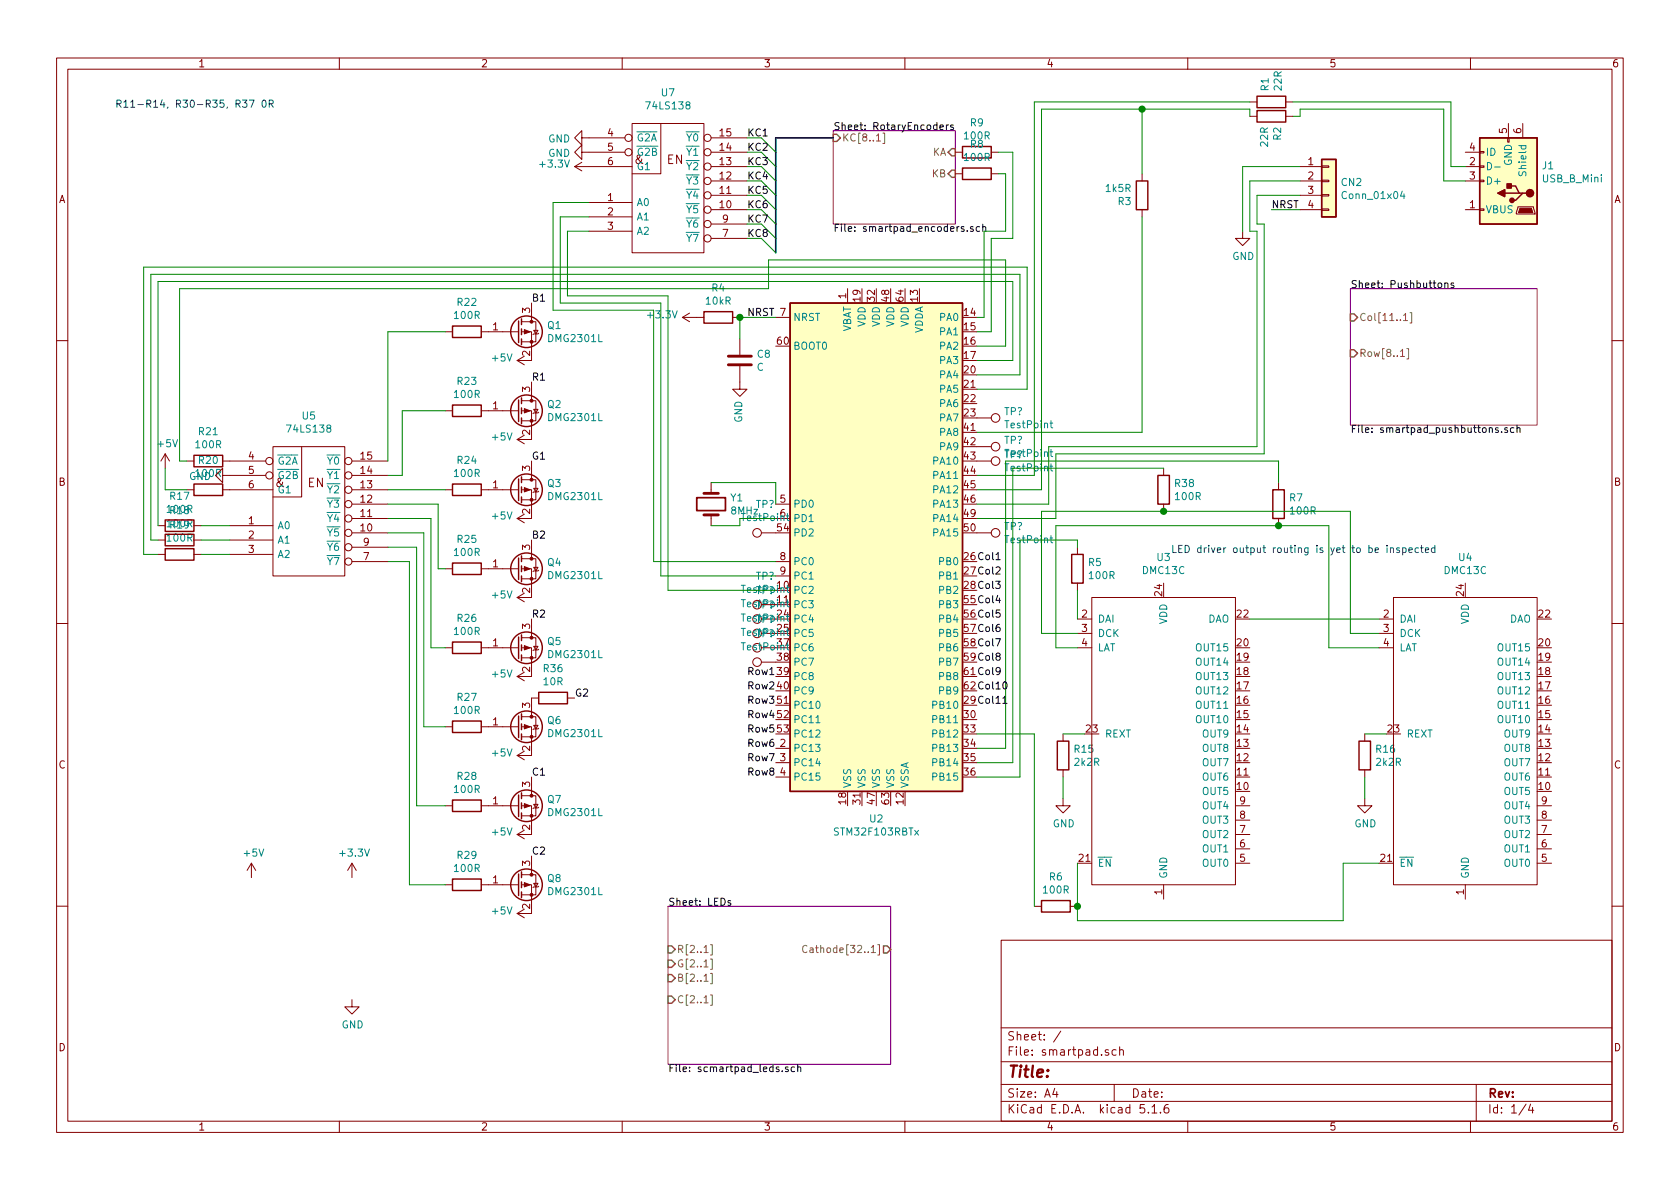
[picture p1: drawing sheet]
EESchema Schematic File Version 4
EELAYER 30 0
EELAYER END
$Descr A4 11693 8268
encoding utf-8
Sheet 1 4
Title ""
Date ""
Rev ""
Comp ""
Comment1 ""
Comment2 ""
Comment3 ""
Comment4 ""
$EndDescr
$Comp
L MCU_ST_STM32F1:STM32F103RBTx U2
U 1 1
P 6100 3800
F 0 "U2" H 6100 1911 50  0000 C CNN
F 1 "STM32F103RBTx" H 6100 1820 50  0000 C CNN
F 2 "Package_QFP:LQFP-64_10x10mm_P0.5mm" H 5500 2100 50  0001 R CNN
F 3 "http://www.st.com/st-web-ui/static/active/en/resource/technical/document/datasheet/CD00161566.pdf" H 6100 3800 50  0001 C CNN
	1    6100 3800
	1    0    0    -1  
$EndComp
$Comp
L 74xx_IEEE:74LS138 U5
U 1 1
P 2150 3400
F 0 "U5" H 2150 3916 50  0000 C CNN
F 1 "74LS138" H 2150 3825 50  0000 C CNN
F 2 "" H 2150 3400 50  0001 C CNN
F 3 "" H 2150 3400 50  0001 C CNN
	1    2150 3400
	1    0    0    -1  
$EndComp
$Comp
L 74xx_IEEE:74LS138 U7
U 1 1
P 4650 1150
F 0 "U7" H 4650 1666 50  0000 C CNN
F 1 "74LS138" H 4650 1575 50  0000 C CNN
F 2 "" H 4650 1150 50  0001 C CNN
F 3 "" H 4650 1150 50  0001 C CNN
	1    4650 1150
	1    0    0    -1  
$EndComp
$Comp
L smartpad:DMC13C U3
U 1 1
P 8100 5200
F 0 "U3" H 8100 6531 50  0000 C CNN
F 1 "DMC13C" H 8100 6440 50  0000 C CNN
F 2 "" H 8850 4900 50  0001 C CNN
F 3 "" H 8850 4900 50  0001 C CNN
	1    8100 5200
	1    0    0    -1  
$EndComp
$Comp
L smartpad:DMC13C U4
U 1 1
P 10200 5200
F 0 "U4" H 10200 6531 50  0000 C CNN
F 1 "DMC13C" H 10200 6440 50  0000 C CNN
F 2 "" H 10950 4900 50  0001 C CNN
F 3 "" H 10950 4900 50  0001 C CNN
	1    10200 5200
	1    0    0    -1  
$EndComp
$Comp
L Connector_Generic:Conn_01x04 CN2
U 1 1
P 9250 1250
F 0 "CN2" H 9330 1242 50  0000 L CNN
F 1 "Conn_01x04" H 9330 1151 50  0000 L CNN
F 2 "" H 9250 1250 50  0001 C CNN
F 3 "~" H 9250 1250 50  0001 C CNN
	1    9250 1250
	1    0    0    -1  
$EndComp
$Comp
L Connector:USB_B_Mini J1
U 1 1
P 10500 1250
F 0 "J1" H 10270 1147 50  0000 R CNN
F 1 "USB_B_Mini" H 10270 1238 50  0000 R CNN
F 2 "" H 10650 1200 50  0001 C CNN
F 3 "~" H 10650 1200 50  0001 C CNN
	1    10500 1250
	-1   0    0    1   
$EndComp
$Comp
L power:GND #PWR0101
U 1 1
P 2450 6950
F 0 "#PWR0101" H 2450 6700 50  0001 C CNN
F 1 "GND" H 2455 6777 50  0000 C CNN
F 2 "" H 2450 6950 50  0001 C CNN
F 3 "" H 2450 6950 50  0001 C CNN
	1    2450 6950
	1    0    0    -1  
$EndComp
$Comp
L power:+3.3V #PWR0102
U 1 1
P 2450 6100
F 0 "#PWR0102" H 2450 5950 50  0001 C CNN
F 1 "+3.3V" H 2465 6273 50  0000 C CNN
F 2 "" H 2450 6100 50  0001 C CNN
F 3 "" H 2450 6100 50  0001 C CNN
	1    2450 6100
	1    0    0    -1  
$EndComp
$Comp
L power:+5V #PWR0103
U 1 1
P 1750 6100
F 0 "#PWR0103" H 1750 5950 50  0001 C CNN
F 1 "+5V" H 1765 6273 50  0000 C CNN
F 2 "" H 1750 6100 50  0001 C CNN
F 3 "" H 1750 6100 50  0001 C CNN
	1    1750 6100
	1    0    0    -1  
$EndComp
Wire Wire Line
	6800 3300 7200 3300
Wire Wire Line
	7200 3300 7200 700 
Wire Wire Line
	10100 700  10100 1150
Wire Wire Line
	10100 1150 10200 1150
Wire Wire Line
	6800 3400 7250 3400
Wire Wire Line
	7250 3400 7250 750 
Wire Wire Line
	10050 750  10050 1250
Wire Wire Line
	10050 1250 10200 1250
Wire Wire Line
	8700 4300 9600 4300
Wire Wire Line
	7500 4400 7250 4400
Wire Wire Line
	7250 4400 7250 3550
Wire Wire Line
	7250 3550 8100 3550
Wire Wire Line
	9400 3550 9400 4400
Wire Wire Line
	9400 4400 9600 4400
$Comp
L Device:R R5
U 1 1
P 7500 3950
F 0 "R5" H 7570 3996 50  0000 L CNN
F 1 "100R" H 7570 3905 50  0000 L CNN
F 2 "" V 7430 3950 50  0001 C CNN
F 3 "~" H 7500 3950 50  0001 C CNN
	1    7500 3950
	1    0    0    -1  
$EndComp
Wire Wire Line
	7500 4300 7500 4100
Wire Wire Line
	7500 3800 7500 3750
Wire Wire Line
	7500 3750 7100 3750
Wire Wire Line
	7100 5400 6800 5400
Wire Wire Line
	7100 3750 7100 5400
$Comp
L Device:R R38
U 1 1
P 8100 3400
F 0 "R38" H 8170 3446 50  0000 L CNN
F 1 "100R" H 8170 3355 50  0000 L CNN
F 2 "" V 8030 3400 50  0001 C CNN
F 3 "~" H 8100 3400 50  0001 C CNN
	1    8100 3400
	1    0    0    -1  
$EndComp
Connection ~ 8100 3550
Wire Wire Line
	8100 3550 9400 3550
Wire Wire Line
	8100 3250 7050 3250
Wire Wire Line
	7050 3250 7050 5300
Wire Wire Line
	7050 5300 6800 5300
Wire Wire Line
	9600 4500 9250 4500
Wire Wire Line
	9250 4500 9250 3650
Wire Wire Line
	7350 3650 7350 4500
Wire Wire Line
	7350 4500 7500 4500
Wire Wire Line
	8900 3350 8900 3200
Wire Wire Line
	8900 3200 7000 3200
Wire Wire Line
	7000 3200 7000 5200
Wire Wire Line
	7000 5200 6800 5200
Wire Wire Line
	9600 6000 9350 6000
Wire Wire Line
	9350 6000 9350 6400
Wire Wire Line
	9350 6400 7500 6400
Wire Wire Line
	7500 6400 7500 6300
$Comp
L Device:R R6
U 1 1
P 7350 6300
F 0 "R6" V 7143 6300 50  0000 C CNN
F 1 "100R" V 7234 6300 50  0000 C CNN
F 2 "" V 7280 6300 50  0001 C CNN
F 3 "~" H 7350 6300 50  0001 C CNN
	1    7350 6300
	0    1    1    0   
$EndComp
Connection ~ 7500 6300
Wire Wire Line
	7500 6300 7500 6000
Wire Wire Line
	7200 6300 7200 5100
Wire Wire Line
	7200 5100 6800 5100
Connection ~ 8900 3650
Wire Wire Line
	8900 3650 7350 3650
Wire Wire Line
	9250 3650 8900 3650
$Comp
L Device:R R7
U 1 1
P 8900 3500
F 0 "R7" H 8970 3546 50  0000 L CNN
F 1 "100R" H 8970 3455 50  0000 L CNN
F 2 "" V 8830 3500 50  0001 C CNN
F 3 "~" H 8900 3500 50  0001 C CNN
	1    8900 3500
	1    0    0    -1  
$EndComp
$Comp
L Device:R R16
U 1 1
P 9500 5250
F 0 "R16" H 9570 5296 50  0000 L CNN
F 1 "2k2R" H 9570 5205 50  0000 L CNN
F 2 "" V 9430 5250 50  0001 C CNN
F 3 "~" H 9500 5250 50  0001 C CNN
	1    9500 5250
	1    0    0    -1  
$EndComp
$Comp
L Device:R R15
U 1 1
P 7400 5250
F 0 "R15" H 7470 5296 50  0000 L CNN
F 1 "2k2R" H 7470 5205 50  0000 L CNN
F 2 "" V 7330 5250 50  0001 C CNN
F 3 "~" H 7400 5250 50  0001 C CNN
	1    7400 5250
	1    0    0    -1  
$EndComp
Wire Wire Line
	7550 5100 7400 5100
Wire Wire Line
	9650 5100 9500 5100
$Comp
L power:GND #PWR0104
U 1 1
P 9500 5550
F 0 "#PWR0104" H 9500 5300 50  0001 C CNN
F 1 "GND" H 9505 5377 50  0000 C CNN
F 2 "" H 9500 5550 50  0001 C CNN
F 3 "" H 9500 5550 50  0001 C CNN
	1    9500 5550
	1    0    0    -1  
$EndComp
$Comp
L power:GND #PWR0105
U 1 1
P 7400 5550
F 0 "#PWR0105" H 7400 5300 50  0001 C CNN
F 1 "GND" H 7405 5377 50  0000 C CNN
F 2 "" H 7400 5550 50  0001 C CNN
F 3 "" H 7400 5550 50  0001 C CNN
	1    7400 5550
	1    0    0    -1  
$EndComp
Wire Wire Line
	9500 5400 9500 5550
Wire Wire Line
	7400 5400 7400 5550
$Comp
L power:GND #PWR0106
U 1 1
P 8650 1600
F 0 "#PWR0106" H 8650 1350 50  0001 C CNN
F 1 "GND" H 8655 1427 50  0000 C CNN
F 2 "" H 8650 1600 50  0001 C CNN
F 3 "" H 8650 1600 50  0001 C CNN
	1    8650 1600
	1    0    0    -1  
$EndComp
$Comp
L Device:R R17
U 1 1
P 1250 3650
F 0 "R17" V 1043 3650 50  0000 C CNN
F 1 "100R" V 1134 3650 50  0000 C CNN
F 2 "" V 1180 3650 50  0001 C CNN
F 3 "~" H 1250 3650 50  0001 C CNN
	1    1250 3650
	0    1    1    0   
$EndComp
Wire Wire Line
	1600 3650 1400 3650
Wire Wire Line
	7050 2500 6800 2500
$Comp
L Device:R R18
U 1 1
P 1250 3750
F 0 "R18" V 1043 3750 50  0000 C CNN
F 1 "100R" V 1134 3750 50  0000 C CNN
F 2 "" V 1180 3750 50  0001 C CNN
F 3 "~" H 1250 3750 50  0001 C CNN
	1    1250 3750
	0    1    1    0   
$EndComp
$Comp
L Device:R R19
U 1 1
P 1250 3850
F 0 "R19" V 1043 3850 50  0000 C CNN
F 1 "100R" V 1134 3850 50  0000 C CNN
F 2 "" V 1180 3850 50  0001 C CNN
F 3 "~" H 1250 3850 50  0001 C CNN
	1    1250 3850
	0    1    1    0   
$EndComp
Wire Wire Line
	1600 3750 1400 3750
Wire Wire Line
	1600 3850 1400 3850
Wire Wire Line
	1100 3650 1100 1950
Wire Wire Line
	1100 1950 7050 1950
Wire Wire Line
	7050 1950 7050 2500
Wire Wire Line
	1100 3750 1050 3750
Wire Wire Line
	1050 3750 1050 1900
Wire Wire Line
	1050 1900 7100 1900
Wire Wire Line
	7100 1900 7100 2600
Wire Wire Line
	7100 2600 6800 2600
Wire Wire Line
	1100 3850 1000 3850
Wire Wire Line
	1000 3850 1000 1850
Wire Wire Line
	7150 2700 6800 2700
Wire Wire Line
	7150 1850 7150 2700
$Comp
L power:GND #PWR0107
U 1 1
P 1600 3300
F 0 "#PWR0107" H 1600 3050 50  0001 C CNN
F 1 "GND" V 1605 3172 50  0000 R CNN
F 2 "" H 1600 3300 50  0001 C CNN
F 3 "" H 1600 3300 50  0001 C CNN
	1    1600 3300
	0    1    1    0   
$EndComp
$Comp
L Device:R R21
U 1 1
P 1450 3200
F 0 "R21" V 1243 3200 50  0000 C CNN
F 1 "100R" V 1334 3200 50  0000 C CNN
F 2 "" V 1380 3200 50  0001 C CNN
F 3 "~" H 1450 3200 50  0001 C CNN
	1    1450 3200
	0    1    1    0   
$EndComp
$Comp
L Device:R R20
U 1 1
P 1450 3400
F 0 "R20" V 1243 3400 50  0000 C CNN
F 1 "100R" V 1334 3400 50  0000 C CNN
F 2 "" V 1380 3400 50  0001 C CNN
F 3 "~" H 1450 3400 50  0001 C CNN
	1    1450 3400
	0    1    1    0   
$EndComp
Wire Wire Line
	1300 3200 1250 3200
Wire Wire Line
	1250 3200 1250 2000
Wire Wire Line
	5350 2000 5350 1800
Wire Wire Line
	5350 1800 7000 1800
Wire Wire Line
	7000 1800 7000 2400
Wire Wire Line
	7000 2400 6800 2400
$Comp
L power:+5V #PWR0108
U 1 1
P 1150 3250
F 0 "#PWR0108" H 1150 3100 50  0001 C CNN
F 1 "+5V" H 1165 3423 50  0000 C CNN
F 2 "" H 1150 3250 50  0001 C CNN
F 3 "" H 1150 3250 50  0001 C CNN
	1    1150 3250
	1    0    0    -1  
$EndComp
Wire Wire Line
	1150 3250 1150 3400
Wire Wire Line
	1150 3400 1300 3400
Wire Wire Line
	1250 2000 5350 2000
$Comp
L Transistor_FET:DMG2301L Q8
U 1 1
P 3600 6150
F 0 "Q8" H 3806 6196 50  0000 L CNN
F 1 "DMG2301L" H 3806 6105 50  0000 L CNN
F 2 "Package_TO_SOT_SMD:SOT-23" H 3800 6075 50  0001 L CIN
F 3 "https://www.diodes.com/assets/Datasheets/DMG2301L.pdf" H 3600 6150 50  0001 L CNN
	1    3600 6150
	1    0    0    -1  
$EndComp
$Comp
L Transistor_FET:DMG2301L Q6
U 1 1
P 3600 5050
F 0 "Q6" H 3806 5096 50  0000 L CNN
F 1 "DMG2301L" H 3806 5005 50  0000 L CNN
F 2 "Package_TO_SOT_SMD:SOT-23" H 3800 4975 50  0001 L CIN
F 3 "https://www.diodes.com/assets/Datasheets/DMG2301L.pdf" H 3600 5050 50  0001 L CNN
	1    3600 5050
	1    0    0    -1  
$EndComp
$Comp
L Transistor_FET:DMG2301L Q5
U 1 1
P 3600 4500
F 0 "Q5" H 3806 4546 50  0000 L CNN
F 1 "DMG2301L" H 3806 4455 50  0000 L CNN
F 2 "Package_TO_SOT_SMD:SOT-23" H 3800 4425 50  0001 L CIN
F 3 "https://www.diodes.com/assets/Datasheets/DMG2301L.pdf" H 3600 4500 50  0001 L CNN
	1    3600 4500
	1    0    0    -1  
$EndComp
$Comp
L Transistor_FET:DMG2301L Q4
U 1 1
P 3600 3950
F 0 "Q4" H 3806 3996 50  0000 L CNN
F 1 "DMG2301L" H 3806 3905 50  0000 L CNN
F 2 "Package_TO_SOT_SMD:SOT-23" H 3800 3875 50  0001 L CIN
F 3 "https://www.diodes.com/assets/Datasheets/DMG2301L.pdf" H 3600 3950 50  0001 L CNN
	1    3600 3950
	1    0    0    -1  
$EndComp
$Comp
L Transistor_FET:DMG2301L Q3
U 1 1
P 3600 3400
F 0 "Q3" H 3806 3446 50  0000 L CNN
F 1 "DMG2301L" H 3806 3355 50  0000 L CNN
F 2 "Package_TO_SOT_SMD:SOT-23" H 3800 3325 50  0001 L CIN
F 3 "https://www.diodes.com/assets/Datasheets/DMG2301L.pdf" H 3600 3400 50  0001 L CNN
	1    3600 3400
	1    0    0    -1  
$EndComp
$Comp
L Transistor_FET:DMG2301L Q2
U 1 1
P 3600 2850
F 0 "Q2" H 3806 2896 50  0000 L CNN
F 1 "DMG2301L" H 3806 2805 50  0000 L CNN
F 2 "Package_TO_SOT_SMD:SOT-23" H 3800 2775 50  0001 L CIN
F 3 "https://www.diodes.com/assets/Datasheets/DMG2301L.pdf" H 3600 2850 50  0001 L CNN
	1    3600 2850
	1    0    0    -1  
$EndComp
$Comp
L Transistor_FET:DMG2301L Q1
U 1 1
P 3600 2300
F 0 "Q1" H 3806 2346 50  0000 L CNN
F 1 "DMG2301L" H 3806 2255 50  0000 L CNN
F 2 "Package_TO_SOT_SMD:SOT-23" H 3800 2225 50  0001 L CIN
F 3 "https://www.diodes.com/assets/Datasheets/DMG2301L.pdf" H 3600 2300 50  0001 L CNN
	1    3600 2300
	1    0    0    -1  
$EndComp
$Comp
L power:+5V #PWR0109
U 1 1
P 3700 2500
F 0 "#PWR0109" H 3700 2350 50  0001 C CNN
F 1 "+5V" V 3715 2628 50  0000 L CNN
F 2 "" H 3700 2500 50  0001 C CNN
F 3 "" H 3700 2500 50  0001 C CNN
	1    3700 2500
	0    -1   -1   0   
$EndComp
$Comp
L power:+5V #PWR0110
U 1 1
P 3700 3050
F 0 "#PWR0110" H 3700 2900 50  0001 C CNN
F 1 "+5V" V 3715 3178 50  0000 L CNN
F 2 "" H 3700 3050 50  0001 C CNN
F 3 "" H 3700 3050 50  0001 C CNN
	1    3700 3050
	0    -1   -1   0   
$EndComp
$Comp
L power:+5V #PWR0111
U 1 1
P 3700 3600
F 0 "#PWR0111" H 3700 3450 50  0001 C CNN
F 1 "+5V" V 3715 3728 50  0000 L CNN
F 2 "" H 3700 3600 50  0001 C CNN
F 3 "" H 3700 3600 50  0001 C CNN
	1    3700 3600
	0    -1   -1   0   
$EndComp
$Comp
L power:+5V #PWR0112
U 1 1
P 3700 4150
F 0 "#PWR0112" H 3700 4000 50  0001 C CNN
F 1 "+5V" V 3715 4278 50  0000 L CNN
F 2 "" H 3700 4150 50  0001 C CNN
F 3 "" H 3700 4150 50  0001 C CNN
	1    3700 4150
	0    -1   -1   0   
$EndComp
$Comp
L power:+5V #PWR0113
U 1 1
P 3700 4700
F 0 "#PWR0113" H 3700 4550 50  0001 C CNN
F 1 "+5V" V 3715 4828 50  0000 L CNN
F 2 "" H 3700 4700 50  0001 C CNN
F 3 "" H 3700 4700 50  0001 C CNN
	1    3700 4700
	0    -1   -1   0   
$EndComp
$Comp
L power:+5V #PWR0114
U 1 1
P 3700 5250
F 0 "#PWR0114" H 3700 5100 50  0001 C CNN
F 1 "+5V" V 3715 5378 50  0000 L CNN
F 2 "" H 3700 5250 50  0001 C CNN
F 3 "" H 3700 5250 50  0001 C CNN
	1    3700 5250
	0    -1   -1   0   
$EndComp
$Comp
L power:+5V #PWR0115
U 1 1
P 3700 5800
F 0 "#PWR0115" H 3700 5650 50  0001 C CNN
F 1 "+5V" V 3715 5928 50  0000 L CNN
F 2 "" H 3700 5800 50  0001 C CNN
F 3 "" H 3700 5800 50  0001 C CNN
	1    3700 5800
	0    -1   -1   0   
$EndComp
$Comp
L power:+5V #PWR0116
U 1 1
P 3700 6350
F 0 "#PWR0116" H 3700 6200 50  0001 C CNN
F 1 "+5V" V 3715 6478 50  0000 L CNN
F 2 "" H 3700 6350 50  0001 C CNN
F 3 "" H 3700 6350 50  0001 C CNN
	1    3700 6350
	0    -1   -1   0   
$EndComp
$Comp
L Device:R R23
U 1 1
P 3250 2850
F 0 "R23" V 3043 2850 50  0000 C CNN
F 1 "100R" V 3134 2850 50  0000 C CNN
F 2 "" V 3180 2850 50  0001 C CNN
F 3 "~" H 3250 2850 50  0001 C CNN
	1    3250 2850
	0    1    1    0   
$EndComp
$Comp
L Device:R R24
U 1 1
P 3250 3400
F 0 "R24" V 3043 3400 50  0000 C CNN
F 1 "100R" V 3134 3400 50  0000 C CNN
F 2 "" V 3180 3400 50  0001 C CNN
F 3 "~" H 3250 3400 50  0001 C CNN
	1    3250 3400
	0    1    1    0   
$EndComp
$Comp
L Device:R R25
U 1 1
P 3250 3950
F 0 "R25" V 3043 3950 50  0000 C CNN
F 1 "100R" V 3134 3950 50  0000 C CNN
F 2 "" V 3180 3950 50  0001 C CNN
F 3 "~" H 3250 3950 50  0001 C CNN
	1    3250 3950
	0    1    1    0   
$EndComp
$Comp
L Device:R R26
U 1 1
P 3250 4500
F 0 "R26" V 3043 4500 50  0000 C CNN
F 1 "100R" V 3134 4500 50  0000 C CNN
F 2 "" V 3180 4500 50  0001 C CNN
F 3 "~" H 3250 4500 50  0001 C CNN
	1    3250 4500
	0    1    1    0   
$EndComp
$Comp
L Device:R R27
U 1 1
P 3250 5050
F 0 "R27" V 3043 5050 50  0000 C CNN
F 1 "100R" V 3134 5050 50  0000 C CNN
F 2 "" V 3180 5050 50  0001 C CNN
F 3 "~" H 3250 5050 50  0001 C CNN
	1    3250 5050
	0    1    1    0   
$EndComp
$Comp
L Device:R R28
U 1 1
P 3250 5600
F 0 "R28" V 3043 5600 50  0000 C CNN
F 1 "100R" V 3134 5600 50  0000 C CNN
F 2 "" V 3180 5600 50  0001 C CNN
F 3 "~" H 3250 5600 50  0001 C CNN
	1    3250 5600
	0    1    1    0   
$EndComp
$Comp
L Device:R R29
U 1 1
P 3250 6150
F 0 "R29" V 3043 6150 50  0000 C CNN
F 1 "100R" V 3134 6150 50  0000 C CNN
F 2 "" V 3180 6150 50  0001 C CNN
F 3 "~" H 3250 6150 50  0001 C CNN
	1    3250 6150
	0    1    1    0   
$EndComp
$Comp
L Transistor_FET:DMG2301L Q7
U 1 1
P 3600 5600
F 0 "Q7" H 3806 5646 50  0000 L CNN
F 1 "DMG2301L" H 3806 5555 50  0000 L CNN
F 2 "Package_TO_SOT_SMD:SOT-23" H 3800 5525 50  0001 L CIN
F 3 "https://www.diodes.com/assets/Datasheets/DMG2301L.pdf" H 3600 5600 50  0001 L CNN
	1    3600 5600
	1    0    0    -1  
$EndComp
Wire Wire Line
	2700 3200 2700 2300
Wire Wire Line
	2700 2300 3100 2300
Wire Wire Line
	2700 3300 2800 3300
Wire Wire Line
	2800 3300 2800 2850
Wire Wire Line
	2800 2850 3100 2850
Wire Wire Line
	2700 3400 3100 3400
Wire Wire Line
	2700 3500 3050 3500
Wire Wire Line
	3050 3500 3050 3950
Wire Wire Line
	3050 3950 3100 3950
Wire Wire Line
	2700 3600 3000 3600
Wire Wire Line
	3000 3600 3000 4500
Wire Wire Line
	3000 4500 3100 4500
Wire Wire Line
	2700 3700 2950 3700
Wire Wire Line
	2950 3700 2950 5050
Wire Wire Line
	2950 5050 3100 5050
Wire Wire Line
	2700 3800 2900 3800
Wire Wire Line
	2900 3800 2900 5600
Wire Wire Line
	2900 5600 3100 5600
Wire Wire Line
	2700 3900 2850 3900
Wire Wire Line
	2850 3900 2850 6150
Wire Wire Line
	2850 6150 3100 6150
$Comp
L power:GND #PWR0117
U 1 1
P 4100 950
F 0 "#PWR0117" H 4100 700 50  0001 C CNN
F 1 "GND" V 4105 822 50  0000 R CNN
F 2 "" H 4100 950 50  0001 C CNN
F 3 "" H 4100 950 50  0001 C CNN
	1    4100 950 
	0    1    1    0   
$EndComp
Wire Wire Line
	4100 1400 3850 1400
Wire Wire Line
	3850 1400 3850 2150
Wire Wire Line
	3850 2150 4550 2150
Wire Wire Line
	4550 2150 4550 3900
Wire Wire Line
	1000 1850 7150 1850
Wire Wire Line
	4100 1500 3900 1500
Wire Wire Line
	3900 1500 3900 2100
Wire Wire Line
	3900 2100 4600 2100
Wire Wire Line
	4600 2100 4600 4000
Wire Wire Line
	4600 4000 5400 4000
Wire Wire Line
	4550 3900 5400 3900
Wire Wire Line
	4100 1600 3950 1600
Wire Wire Line
	3950 1600 3950 2050
Wire Wire Line
	3950 2050 4650 2050
Wire Wire Line
	4650 2050 4650 4100
Wire Wire Line
	4650 4100 5400 4100
$Comp
L power:GND #PWR0118
U 1 1
P 4100 1050
F 0 "#PWR0118" H 4100 800 50  0001 C CNN
F 1 "GND" V 4105 922 50  0000 R CNN
F 2 "" H 4100 1050 50  0001 C CNN
F 3 "" H 4100 1050 50  0001 C CNN
	1    4100 1050
	0    1    1    0   
$EndComp
$Comp
L power:+3.3V #PWR0119
U 1 1
P 4100 1150
F 0 "#PWR0119" H 4100 1000 50  0001 C CNN
F 1 "+3.3V" V 4115 1278 50  0000 L CNN
F 2 "" H 4100 1150 50  0001 C CNN
F 3 "" H 4100 1150 50  0001 C CNN
	1    4100 1150
	0    -1   -1   0   
$EndComp
Wire Wire Line
	8650 1150 8650 1600
Wire Wire Line
	8650 1150 9050 1150
Wire Wire Line
	9050 1250 8700 1250
Wire Wire Line
	8700 1250 8700 1600
Wire Wire Line
	9050 1350 8750 1350
Wire Wire Line
	8750 1350 8750 1550
$Comp
L Device:R R36
U 1 1
P 3850 4850
F 0 "R36" V 3643 4850 50  0000 C CNN
F 1 "10R" V 3734 4850 50  0000 C CNN
F 2 "" V 3780 4850 50  0001 C CNN
F 3 "~" H 3850 4850 50  0001 C CNN
	1    3850 4850
	0    1    1    0   
$EndComp
Wire Wire Line
	8700 1600 8750 1600
Wire Wire Line
	8750 1600 8750 3100
Wire Wire Line
	8750 3100 7300 3100
Wire Wire Line
	7300 3100 7300 3500
Wire Wire Line
	6800 3500 7300 3500
Wire Wire Line
	8800 3150 7350 3150
Wire Wire Line
	7350 3150 7350 3600
Wire Wire Line
	6800 3600 7350 3600
Wire Wire Line
	8800 1550 8750 1550
Wire Wire Line
	8800 1550 8800 3150
$Sheet
S 5800 900  850  650 
U 5D4025B8
F0 "RotaryEncoders" 50
F1 "smartpad_encoders.sch" 50
F2 "KA" I R 6650 1050 50 
F3 "KB" I R 6650 1200 50 
F4 "KC[8..1]" I L 5800 950 50 
$EndSheet
$Sheet
S 9400 2000 1300 950 
U 5D419B16
F0 "Pushbuttons" 50
F1 "smartpad_pushbuttons.sch" 50
F2 "Col[11..1]" I L 9400 2200 50 
F3 "Row[8..1]" I L 9400 2450 50 
$EndSheet
Wire Bus Line
	5400 950  5800 950 
Entry Wire Line
	5300 950  5400 1050
Entry Wire Line
	5300 1050 5400 1150
Entry Wire Line
	5300 1150 5400 1250
Entry Wire Line
	5300 1250 5400 1350
Entry Wire Line
	5300 1350 5400 1450
Entry Wire Line
	5300 1450 5400 1550
Entry Wire Line
	5300 1550 5400 1650
Entry Wire Line
	5300 1650 5400 1750
Wire Wire Line
	5300 950  5200 950 
Wire Wire Line
	5200 1050 5300 1050
Wire Wire Line
	5200 1150 5300 1150
Wire Wire Line
	5200 1250 5300 1250
Wire Wire Line
	5200 1350 5300 1350
Wire Wire Line
	5200 1550 5300 1550
Wire Wire Line
	5200 1650 5300 1650
Wire Wire Line
	5200 1450 5300 1450
Text Label 5200 950  0    50   ~ 0
KC1
Text Label 5200 1050 0    50   ~ 0
KC2
Text Label 5200 1150 0    50   ~ 0
KC3
Text Label 5200 1250 0    50   ~ 0
KC4
Text Label 5200 1350 0    50   ~ 0
KC5
Text Label 5200 1450 0    50   ~ 0
KC6
Text Label 5200 1550 0    50   ~ 0
KC7
Text Label 5200 1650 0    50   ~ 0
KC8
$Comp
L Device:R R22
U 1 1
P 3250 2300
F 0 "R22" V 3043 2300 50  0000 C CNN
F 1 "100R" V 3134 2300 50  0000 C CNN
F 2 "" V 3180 2300 50  0001 C CNN
F 3 "~" H 3250 2300 50  0001 C CNN
	1    3250 2300
	0    1    1    0   
$EndComp
$Comp
L Device:R R9
U 1 1
P 6800 1050
F 0 "R9" V 6593 1050 50  0000 C CNN
F 1 "100R" V 6684 1050 50  0000 C CNN
F 2 "" V 6730 1050 50  0001 C CNN
F 3 "~" H 6800 1050 50  0001 C CNN
	1    6800 1050
	0    1    1    0   
$EndComp
$Comp
L Device:R R8
U 1 1
P 6800 1200
F 0 "R8" V 6593 1200 50  0000 C CNN
F 1 "100R" V 6684 1200 50  0000 C CNN
F 2 "" V 6730 1200 50  0001 C CNN
F 3 "~" H 6800 1200 50  0001 C CNN
	1    6800 1200
	0    1    1    0   
$EndComp
Wire Wire Line
	6950 1050 7050 1050
Wire Wire Line
	7050 1050 7050 1650
Wire Wire Line
	7050 1650 6900 1650
Wire Wire Line
	6900 1650 6900 2300
Wire Wire Line
	6900 2300 6800 2300
Wire Wire Line
	6950 1200 7000 1200
Wire Wire Line
	7000 1200 7000 1600
Wire Wire Line
	7000 1600 6850 1600
Wire Wire Line
	6850 1600 6850 2200
Wire Wire Line
	6850 2200 6800 2200
$Sheet
S 4650 6300 1550 1100
U 5D406D3B
F0 "LEDs" 50
F1 "scmartpad_leds.sch" 50
F2 "G[2..1]" I L 4650 6700 50 
F3 "B[2..1]" I L 4650 6800 50 
F4 "C[2..1]" I L 4650 6950 50 
F5 "R[2..1]" I L 4650 6600 50 
F6 "Cathode[32..1]" O R 6200 6600 50 
$EndSheet
Text Label 3700 5950 0    50   ~ 0
C2
Text Label 3700 5400 0    50   ~ 0
C1
Text Label 4000 4850 0    50   ~ 0
G2
Text Label 3700 4300 0    50   ~ 0
R2
Text Label 3700 3750 0    50   ~ 0
B2
Text Label 3700 3200 0    50   ~ 0
G1
Text Label 3700 2650 0    50   ~ 0
R1
Text Label 3700 2100 0    50   ~ 0
B1
Text Label 6800 3900 0    50   ~ 0
Col1
Text Label 6800 4000 0    50   ~ 0
Col2
Text Label 6800 4100 0    50   ~ 0
Col3
Text Label 6800 4200 0    50   ~ 0
Col4
Text Label 6800 4300 0    50   ~ 0
Col5
Text Label 6800 4400 0    50   ~ 0
Col6
Text Label 6800 4500 0    50   ~ 0
Col7
Text Label 6800 4600 0    50   ~ 0
Col8
Text Label 6800 4700 0    50   ~ 0
Col9
Text Label 6800 4800 0    50   ~ 0
Col10
Text Label 6800 4900 0    50   ~ 0
Col11
Text Label 5400 4700 2    50   ~ 0
Row1
Text Label 5400 4800 2    50   ~ 0
Row2
Text Label 5400 4900 2    50   ~ 0
Row3
Text Label 5400 5000 2    50   ~ 0
Row4
Text Label 5400 5100 2    50   ~ 0
Row5
Text Label 5400 5200 2    50   ~ 0
Row6
Text Label 5400 5300 2    50   ~ 0
Row7
Text Label 5400 5400 2    50   ~ 0
Row8
$Comp
L Device:R R1
U 1 1
P 8850 700
F 0 "R1" H 8920 746 50  0000 L CNN
F 1 "22R" H 8920 655 50  0000 L CNN
F 2 "" V 8780 700 50  0001 C CNN
F 3 "~" H 8850 700 50  0001 C CNN
	1    8850 700 
	0    -1   -1   0   
$EndComp
$Comp
L Device:R R2
U 1 1
P 8850 800
F 0 "R2" H 8920 846 50  0000 L CNN
F 1 "22R" H 8920 755 50  0000 L CNN
F 2 "" V 8780 800 50  0001 C CNN
F 3 "~" H 8850 800 50  0001 C CNN
	1    8850 800 
	0    1    1    0   
$EndComp
Wire Wire Line
	7200 700  8700 700 
Wire Wire Line
	9000 700  10100 700 
Wire Wire Line
	7250 750  7950 750 
Wire Wire Line
	8700 750  8700 800 
Wire Wire Line
	9000 800  9050 800 
Wire Wire Line
	9050 800  9050 750 
Wire Wire Line
	9050 750  10050 750 
$Comp
L Device:R R3
U 1 1
P 7950 1350
F 0 "R3" H 8020 1396 50  0000 L CNN
F 1 "1k5R" H 8020 1305 50  0000 L CNN
F 2 "" V 7880 1350 50  0001 C CNN
F 3 "~" H 7950 1350 50  0001 C CNN
	1    7950 1350
	-1   0    0    1   
$EndComp
Wire Wire Line
	6800 3000 7950 3000
Wire Wire Line
	7950 3000 7950 1500
Wire Wire Line
	7950 1200 7950 750 
Connection ~ 7950 750 
Wire Wire Line
	7950 750  8700 750 
$Comp
L Device:R R4
U 1 1
P 5000 2200
F 0 "R4" V 4793 2200 50  0000 C CNN
F 1 "10kR" V 4884 2200 50  0000 C CNN
F 2 "" V 4930 2200 50  0001 C CNN
F 3 "~" H 5000 2200 50  0001 C CNN
	1    5000 2200
	0    1    1    0   
$EndComp
$Comp
L Device:C C8
U 1 1
P 5150 2500
F 0 "C8" H 5265 2546 50  0000 L CNN
F 1 "C" H 5265 2455 50  0000 L CNN
F 2 "" H 5188 2350 50  0001 C CNN
F 3 "~" H 5150 2500 50  0001 C CNN
	1    5150 2500
	1    0    0    -1  
$EndComp
$Comp
L power:GND #PWR0121
U 1 1
P 5150 2650
F 0 "#PWR0121" H 5150 2400 50  0001 C CNN
F 1 "GND" V 5155 2522 50  0000 R CNN
F 2 "" H 5150 2650 50  0001 C CNN
F 3 "" H 5150 2650 50  0001 C CNN
	1    5150 2650
	-1   0    0    -1  
$EndComp
$Comp
L power:+3.3V #PWR0122
U 1 1
P 4850 2200
F 0 "#PWR0122" H 4850 2050 50  0001 C CNN
F 1 "+3.3V" V 4865 2328 50  0000 L CNN
F 2 "" H 4850 2200 50  0001 C CNN
F 3 "" H 4850 2200 50  0001 C CNN
	1    4850 2200
	0    -1   -1   0   
$EndComp
Wire Wire Line
	5150 2200 5400 2200
Wire Wire Line
	5150 2350 5150 2200
Connection ~ 5150 2200
Text Notes 800  750  0    50   ~ 0
R11-R14, R30-R35, R37 0R
$Comp
L Connector:TestPoint TP?
U 1 1
P 5400 3700
F 0 "TP?" V 5595 3772 50  0000 C CNN
F 1 "TestPoint" V 5504 3772 50  0000 C CNN
F 2 "" H 5600 3700 50  0001 C CNN
F 3 "~" H 5600 3700 50  0001 C CNN
	1    5400 3700
	0    -1   -1   0   
$EndComp
$Comp
L Connector:TestPoint TP?
U 1 1
P 6800 2900
F 0 "TP?" V 6754 3088 50  0000 L CNN
F 1 "TestPoint" V 6845 3088 50  0000 L CNN
F 2 "" H 7000 2900 50  0001 C CNN
F 3 "~" H 7000 2900 50  0001 C CNN
	1    6800 2900
	0    1    1    0   
$EndComp
$Comp
L Connector:TestPoint TP?
U 1 1
P 5400 4300
F 0 "TP?" V 5595 4372 50  0000 C CNN
F 1 "TestPoint" V 5504 4372 50  0000 C CNN
F 2 "" H 5600 4300 50  0001 C CNN
F 3 "~" H 5600 4300 50  0001 C CNN
	1    5400 4300
	0    -1   -1   0   
$EndComp
$Comp
L Connector:TestPoint TP?
U 1 1
P 5400 4400
F 0 "TP?" V 5595 4472 50  0000 C CNN
F 1 "TestPoint" V 5504 4472 50  0000 C CNN
F 2 "" H 5600 4400 50  0001 C CNN
F 3 "~" H 5600 4400 50  0001 C CNN
	1    5400 4400
	0    -1   -1   0   
$EndComp
$Comp
L Connector:TestPoint TP?
U 1 1
P 5400 4500
F 0 "TP?" V 5595 4572 50  0000 C CNN
F 1 "TestPoint" V 5504 4572 50  0000 C CNN
F 2 "" H 5600 4500 50  0001 C CNN
F 3 "~" H 5600 4500 50  0001 C CNN
	1    5400 4500
	0    -1   -1   0   
$EndComp
$Comp
L Connector:TestPoint TP?
U 1 1
P 5400 4600
F 0 "TP?" V 5595 4672 50  0000 C CNN
F 1 "TestPoint" V 5504 4672 50  0000 C CNN
F 2 "" H 5600 4600 50  0001 C CNN
F 3 "~" H 5600 4600 50  0001 C CNN
	1    5400 4600
	0    -1   -1   0   
$EndComp
$Comp
L Connector:TestPoint TP?
U 1 1
P 5400 4200
F 0 "TP?" V 5595 4272 50  0000 C CNN
F 1 "TestPoint" V 5504 4272 50  0000 C CNN
F 2 "" H 5600 4200 50  0001 C CNN
F 3 "~" H 5600 4200 50  0001 C CNN
	1    5400 4200
	0    -1   -1   0   
$EndComp
Wire Wire Line
	4950 3350 5400 3350
Wire Wire Line
	5400 3350 5400 3500
Wire Wire Line
	4950 3650 5150 3650
Wire Wire Line
	5150 3650 5150 3600
Wire Wire Line
	5150 3600 5400 3600
$Comp
L Device:Crystal Y1
U 1 1
P 4950 3500
F 0 "Y1" V 4904 3631 50  0000 L CNN
F 1 "8MHz" V 4995 3631 50  0000 L CNN
F 2 "" H 4950 3500 50  0001 C CNN
F 3 "~" H 4950 3500 50  0001 C CNN
	1    4950 3500
	0    1    1    0   
$EndComp
$Comp
L Connector:TestPoint TP?
U 1 1
P 6800 3100
F 0 "TP?" V 6754 3288 50  0000 L CNN
F 1 "TestPoint" V 6845 3288 50  0000 L CNN
F 2 "" H 7000 3100 50  0001 C CNN
F 3 "~" H 7000 3100 50  0001 C CNN
	1    6800 3100
	0    1    1    0   
$EndComp
$Comp
L Connector:TestPoint TP?
U 1 1
P 6800 3200
F 0 "TP?" V 6754 3388 50  0000 L CNN
F 1 "TestPoint" V 6845 3388 50  0000 L CNN
F 2 "" H 7000 3200 50  0001 C CNN
F 3 "~" H 7000 3200 50  0001 C CNN
	1    6800 3200
	0    1    1    0   
$EndComp
$Comp
L Connector:TestPoint TP?
U 1 1
P 6800 3700
F 0 "TP?" V 6754 3888 50  0000 L CNN
F 1 "TestPoint" V 6845 3888 50  0000 L CNN
F 2 "" H 7000 3700 50  0001 C CNN
F 3 "~" H 7000 3700 50  0001 C CNN
	1    6800 3700
	0    1    1    0   
$EndComp
Text Notes 8150 3850 0    50   ~ 0
LED driver output routing is yet to be inspected
Text Label 5200 2200 0    50   ~ 0
NRST
Wire Wire Line
	9050 1450 8850 1450
Wire Bus Line
	5400 950  5400 1750
Text Label 8850 1450 0    50   ~ 0
NRST
$EndSCHEMATC
